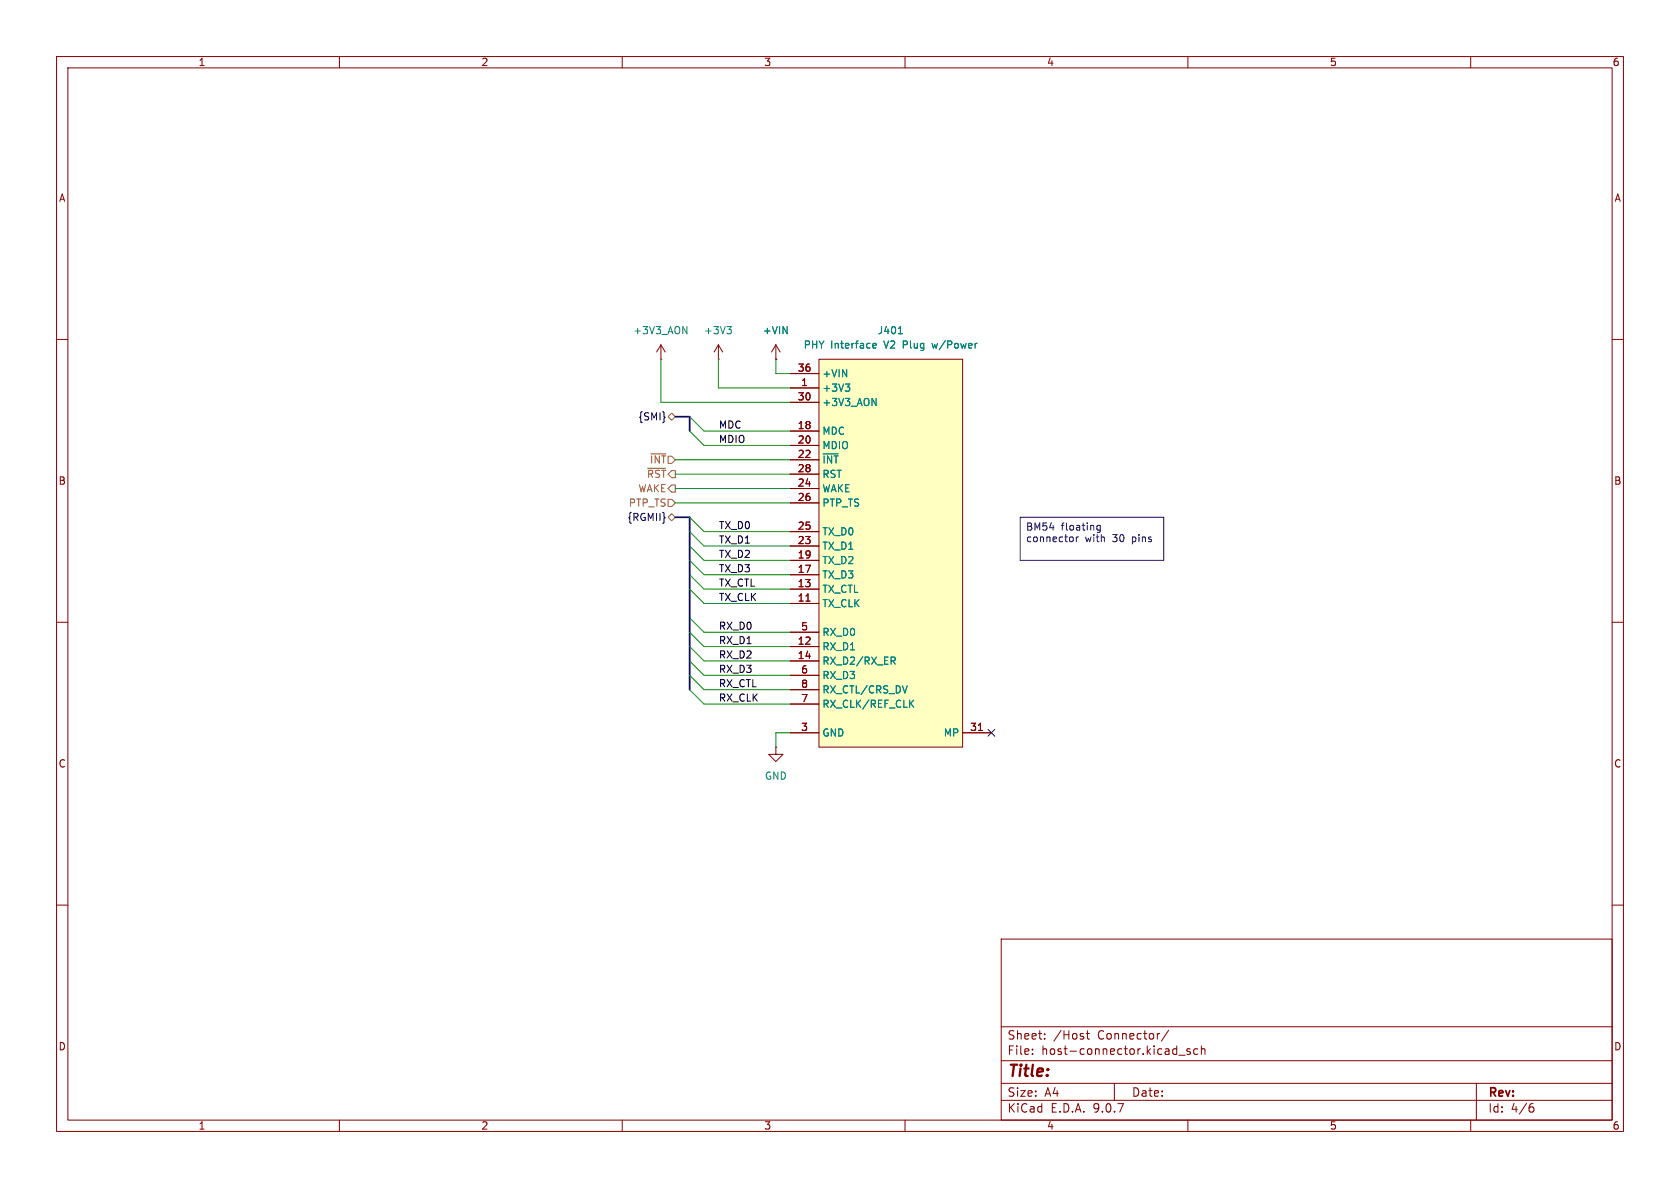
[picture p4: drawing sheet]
<svg xmlns="http://www.w3.org/2000/svg" width="297mm" height="210mm" viewBox="0 0 297 210" stroke-linecap="round" stroke-linejoin="round" font-family="sans-serif">
<path d="M0 0h297v210h-297z" fill="#fff" stroke="#fff" stroke-width=".18"/>
<g fill="none" stroke="#840000" stroke-width=".18">
<path d="M10 10h277v190h-277zM12 12h273v186h-273zM60 10v2M110 10v2M160 10v2M210 10v2M260 10v2M10 60h2M116.8 63.5h.1M116.8 61l-.7 1.2M116.8 61l.8 1.2M116.8 61v2.5"/>
<path d="M285 60h2M10 110h2M285 110h2M10 160h2M177 166h108v32h-108zM285 160h2M60 198v2M110 198v2M160 198v2M177 194.5h108M177 191.5h108M177 187.5h108"/>
<path d="M177 181.5h108M182.5 186.3v.1M182.5 185.5v.1M184.7 183.6v.1M184.7 182.8v.1M192 182.7h.6M192.2 182.2v1.3l.4 .2M197 191.5v3M206.6 182.1l-1.3 2M208.4 186.5h1.1M210 198v2M210.4 185.5l-.4-.1-.2 .2 .1 .2 .5 .2v.3h-.6"/>
<path d="M211.7 185.5l-.4-.1-.3 .3v.4l.2 .2h.5M212.4 185.5l.2-.1 .4 .1v.9M212.4 184.9v1.5M260 198v2M261 191.5v6.5M270.6 195.7h.4l.2 .3-.1 .5-.5 .1M271 195.1l-.4 .1"/>
</g>
<path d="M120.7 57.7l.7 1.3v-1.3" fill="none" stroke="#008484" stroke-width=".18"/>
<path d="M144.8 63.5h25.4v68.6h-25.4z" fill="#ffffc2"/>
<g fill="none" stroke="#840000" stroke-width=".18">
<path d="M127 63.5h.1M127 61l-.8 1.2M127 61l.8 1.2M127 61v2.5M137.2 63.5h.1M137.2 61l-.8 1.2M137.2 61l.7 1.2M137.2 61v2.5M139.7 66h5.1M139.7 68.6h5.1M139.7 71.1h5.1M139.7 76.2h5.1"/>
<path d="M139.7 78.7h5.1M144.8 63.5h25.4v68.6h-25.4zM139.7 81.3h5.1M139.7 83.8h5.1M139.7 86.4h5.1M139.7 88.9h5.1M139.7 94h5.1M139.7 96.5h5.1M139.7 99.1h5.1M139.7 101.6h5.1M139.7 104.1h5.1M139.7 106.7h5.1"/>
<path d="M139.7 111.8h5.1M139.7 114.3h5.1M139.7 116.8h5.1M139.7 119.4h5.1M142.5 106.3h.7M137.2 132.1v1.3h1.2l-1.2 1.2-1.3-1.2h1.3M137.2 132.1h.1M139.7 121.9h5.1M139.7 124.5h5.1M139.7 129.5h5.1M170.2 129.5h5.1M173 129.1h.7"/>
</g>
<g fill="none" stroke="#008484" stroke-width=".18">
<path d="M128.5 57.7h.8l-.4 .5M129.1 58.2l.2 .3v.3l-.2 .2M158.8 59h.7M149.4 67.9h.8l-.4 .5M150 68.4l.2 .2v.3l-.2 .3M154.2 70.4l.7 1.3v-1.3M154.3 61.1l.6-.1-.1-.2-.3-.1-.2 .2 .1 .6h.4M172.6 60.7h.2M157.5 116.1h.5l.3 .3-.2 .4h-.6M157.8 116.8l.5 .6M160.4 121.2l-.4 1.3M161 124.3l.5 .7"/>
<path d="M161.5 123.8l-.7 .7"/>
</g>
<path d="M118.1 73.7l.6-.7 .7 .7-.7 .6zM114.5 82.8h3.2M115 80.2h2.7M118.1 91.4l.6-.6 .7 .6-.7 .7zM118.1 88.3h.6l.7 .6-.7 .6h-.6zM118.7 85.7h.7v1.3h-.7l-.6-.6z" fill="none" stroke="#848400" stroke-width=".18"/>
<path d="M119.4 73.7h2.5v2.5M119.4 91.4h2.5v30.5" fill="none" stroke="#000084" stroke-width=".3"/>
<g fill="none" stroke="#008400" stroke-width=".18">
<path d="M116.8 63.5v7.6h22.9M121.9 73.7l2.6 2.5h15.2M121.9 76.2l2.6 2.5h15.2M127 63.5v5.1h12.7M137.2 63.5v2.5h2.5M119.4 83.8h20.3M119.4 86.4h20.3M119.4 88.9h20.3M119.4 81.3h20.3M121.9 96.5l2.6 2.6h15.2M121.9 99.1l2.6 2.5h15.2M121.9 94l2.6 2.5h15.2"/>
<path d="M121.9 91.4l2.6 2.6h15.2M121.9 104.1l2.6 2.6h15.2M121.9 116.8l2.6 2.6h15.2M121.9 114.3l2.6 2.5h15.2M121.9 119.4l2.6 2.5h15.2M121.9 111.8l2.6 2.5h15.2M121.9 109.2l2.6 2.6h15.2M121.9 101.6l2.6 2.5h15.2M121.9 121.9l2.6 2.6h15.2M139.7 129.5h-2.5v2.6"/>
</g>
<path d="M174.7 128.9l1.2 1.2M175.9 128.9l-1.2 1.2" fill="none" stroke="#000084" stroke-width=".18"/>
<path d="M180.3 91.4h25.4v7.7h-25.4zM189.7 95v.5l-.1 .2M190.3 94.9v.9M190.3 95v.2M194.5 92.9v1l-.2 .2h-.3M194.5 92.9h-.3l-.3 .2 .1 .6h.5" fill="none" stroke="#0000c2" stroke-width=".18"/>
<text font-size="2.8" fill="#840000" x="178" y="190.9">Title:</text>
<g font-size="2.1" fill="#840000">
<text x="178" y="184">Sheet:</text>
<text x="186.2" y="184">/Host</text>
<text x="194.1" y="184">Connector/</text>
<text x="178" y="186.7">File:</text>
<text x="184.1" y="186.7">host-connector.kicad_sch</text>
<text x="178" y="196.9">KiCad</text>
<text x="178" y="194.1">Size:</text>
<text x="184.7" y="194.1">A4</text>
<text x="185.7" y="196.9">E.D.A.</text>
<text x="193.3" y="196.9">9.0.7</text>
<text x="200" y="194.1">Date:</text>
<text x="263" y="194.3">Rev:</text>
<text x="263" y="196.9">Id:</text>
<text x="267.1" y="196.9">4/6</text>
</g>
<g font-size="1.8" fill="#840000">
<text x="35" y="11.9">1</text>
<text x="85" y="11.9">2</text>
<text x="135" y="11.9">3</text>
<text x="185" y="11.9">4</text>
<text x="235" y="11.9">5</text>
<text x="285" y="11.9">6</text>
<text x="10.3" y="35.9">A</text>
<text x="285.3" y="35.9">A</text>
<text x="140.9" y="65.8">36</text>
<text x="140.9" y="70.9">30</text>
<text x="141.5" y="68.3">1</text>
<text x="140.9" y="75.9">18</text>
<text x="140.9" y="78.5">20</text>
<text x="140.9" y="81">22</text>
<text x="140.9" y="83.6">28</text>
<text x="10.3" y="85.9">B</text>
<text x="140.9" y="86.1">24</text>
<text x="140.9" y="88.6">26</text>
<text x="285.3" y="85.9">B</text>
<text x="140.9" y="93.7">25</text>
<text x="140.9" y="96.3">23</text>
<text x="140.9" y="98.8">19</text>
<text x="140.9" y="101.3">17</text>
<text x="140.9" y="103.9">13</text>
<text x="140.9" y="106.4">11</text>
<text x="141.5" y="111.5">5</text>
<text x="140.9" y="114">12</text>
<text x="140.9" y="116.6">14</text>
<text x="141.5" y="119.1">6</text>
<text x="141.5" y="121.7">8</text>
<text x="141.5" y="124.2">7</text>
<text x="141.5" y="129.3">3</text>
<text x="171.4" y="129.3">31</text>
<text x="10.3" y="135.9">C</text>
<text x="285.3" y="135.9">C</text>
<text x="10.3" y="185.9">D</text>
<text x="285.3" y="185.9">D</text>
<text x="35" y="199.9">1</text>
<text x="85" y="199.9">2</text>
<text x="135" y="199.9">3</text>
<text x="185" y="199.9">4</text>
<text x="235" y="199.9">5</text>
<text x="285" y="199.9">6</text>
</g>
<g font-size="1.8" fill="#008484">
<text x="111.8" y="59.3">+3V3_AON</text>
<text x="124.4" y="59.3">+3V3</text>
<text x="134.8" y="59.3">+VIN</text>
<text x="155.1" y="59.3">J401</text>
<text x="142" y="61.8">PHY Interface</text>
<text x="156.4" y="61.8">V2</text>
<text x="159.9" y="61.8">Plug</text>
<text x="165.3" y="61.8">w/Power</text>
<text x="145.3" y="66.9">+VIN</text>
<text x="145.3" y="69.4">+3V3</text>
<text x="145.3" y="72">+3V3_AON</text>
<text x="145.3" y="77.1">MDC</text>
<text x="145.3" y="79.6">MDIO</text>
<text x="145.3" y="82.1">~{INT}</text>
<text x="145.3" y="84.7">RST</text>
<text x="145.3" y="87.2">WAKE</text>
<text x="145.3" y="89.8">PTP_TS</text>
<text x="145.3" y="94.8">TX_D0</text>
<text x="145.3" y="97.4">TX_D1</text>
<text x="145.3" y="99.9">TX_D2</text>
<text x="145.3" y="102.5">TX_D3</text>
<text x="145.3" y="105">TX_CTL</text>
<text x="145.3" y="107.5">TX_CLK</text>
<text x="145.3" y="112.6">RX_D0</text>
<text x="145.3" y="115.2">RX_D1</text>
<text x="145.3" y="117.7">RX_D2/RX_ER</text>
<text x="145.3" y="120.2">RX_D3</text>
<text x="145.3" y="122.8">RX_CTL/CRS_DV</text>
<text x="145.3" y="125.3">RX_CLK/REF_CLK</text>
<text x="145.3" y="130.4">GND</text>
<text x="166.7" y="130.4">MP</text>
<text x="135.1" y="138">GND</text>
</g>
<g font-size="1.8" fill="#000084">
<text x="112.8" y="74.5">{SMI}</text>
<text x="110.8" y="92.3">{RGMII}</text>
</g>
<g font-size="1.8">
<text x="127" y="75.9">MDC</text>
<text x="127" y="78.4">MDIO</text>
<text x="127" y="93.6">TX_D0</text>
<text x="127" y="96.2">TX_D1</text>
<text x="127" y="98.7">TX_D2</text>
<text x="127" y="101.3">TX_D3</text>
<text x="127" y="106.3">TX_CLK</text>
<text x="127" y="103.8">TX_CTL</text>
<text x="127" y="114">RX_D1</text>
<text x="127" y="111.4">RX_D0</text>
<text x="127" y="116.5">RX_D2</text>
<text x="127" y="119">RX_D3</text>
<text x="127" y="124.1">RX_CLK</text>
<text x="127" y="121.6">RX_CTL</text>
</g>
<g font-size="1.8" fill="#848400">
<text x="114.8" y="82.1">~{INT}</text>
<text x="111.1" y="89.8">PTP_TS</text>
<text x="112.8" y="87.2">WAKE</text>
<text x="114.3" y="84.7">~{RST}</text>
</g>
<g font-size="1.8" fill="#0000c2">
<text x="181.3" y="94.1">BM54</text>
<text x="187.6" y="94.1">floating</text>
<text x="181.3" y="96.2">connector</text>
<text x="191.8" y="96.2">with</text>
<text x="196.8" y="96.2">30</text>
<text x="200.4" y="96.2">pins</text>
</g>
</svg>
